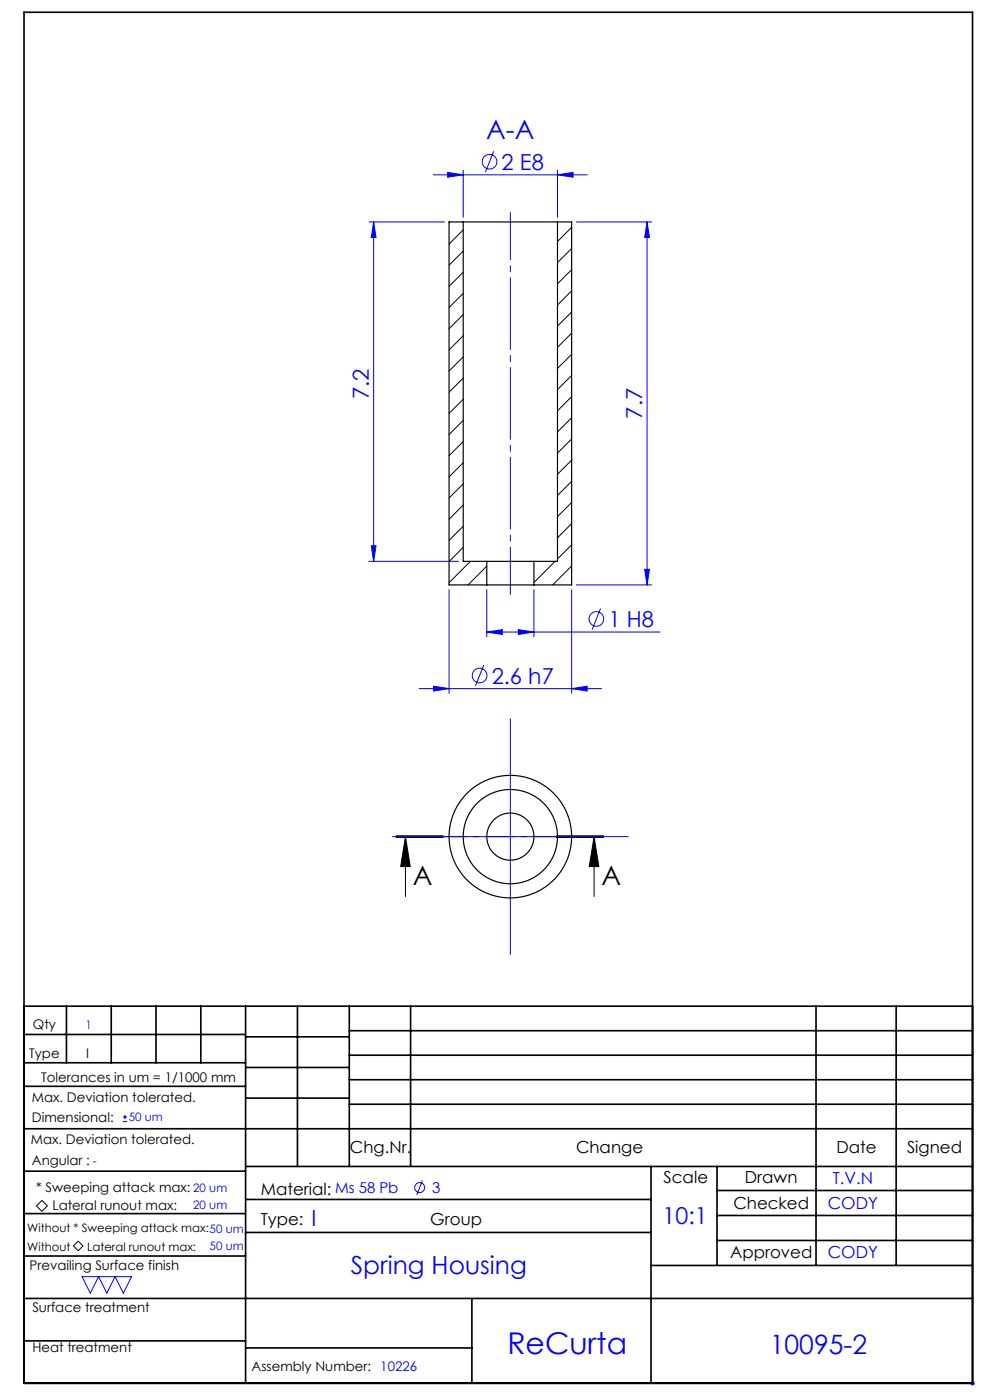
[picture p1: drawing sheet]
<svg xmlns="http://www.w3.org/2000/svg" width="210mm" height="297mm" viewBox="0 0 210 297" stroke-linecap="round" stroke-linejoin="round" font-family="sans-serif">
<g fill="none" stroke="#00f" stroke-width=".21">
<path d="M91.9 37.1h32.7M95 36.6l3.3 .5-3.3 .5zM98.3 36.1v10M104.7 32.1l-1.7 4.4M118.3 37.1l3.3-.5v1zM118.3 36.1v10M78.3 47.1h16M79.3 47.1v72M79.3 47.1l.5 3.3h-1.1zM122.3 47.1h16M137.3 47.1l.5 3.3h-1.1zM137.3 47.1v77"/>
<path d="M78.3 119.1h19M78.7 115.8h1.1l-.5 3.3zM95.3 125.1v22M103.3 134.1l3.3-.5v1zM103.3 125.1v10M103.3 134.1h36.7M110 133.6l3.3 .5-3.3 .5zM113.3 125.1v10M121.3 125.1v22M122.3 124.1h16M127.4 129.1l-1.8 4.4M136.7 120.8h1.1l-.5 3.3z"/>
<path d="M88.9 146.1h38.7M92 145.6l3.3 .5-3.3 .5zM102.6 141.1l-1.8 4.4M108.3 152.5v50M121.3 146.1l3.3-.5v1zM83.3 177.5h50M26 237.9h1M26 237h1M26.5 236.5v.9M89.6 250.4l-1.2 3.1M17.4 270.8h10.5l-1.7 3.5-1.8-3.5-1.7 3.5-1.8-3.5-1.7 3.5zM205.8 293.5h1"/>
<path d="M205.9 293.1l.7 .7M206.3 293v1M206.6 293.1l-.7 .7"/>
<circle cx="103.8" cy="34.3" r="1.56"/>
<circle cx="126.5" cy="131.3" r="1.56"/>
<circle cx="101.7" cy="143.3" r="1.56"/>
<circle cx="89" cy="251.9" r="1.06"/>
</g>
<path d="M84 177.7h10zM84 177.5h10M84 177.3h10M86 177.5l1 6.3h-2zM86 177.5v12.7M118 177.5h10M118 177.3h10M118 177.7h10M126 177.5l1 6.3h-2zM126 177.5v12.7M8.9 254.7l1.2 1.1-1.2 1.2-1.2-1.2zM15.6 264.3l1-1 1 1-1 1z" fill="none" stroke="#000" stroke-width=".21"/>
<path d="M128 177.5h-44" fill="none" stroke="#000" stroke-width=".21" stroke-dasharray="6.3 1.3 1.3 1.3" stroke-dashoffset="1.5"/>
<path d="M108.3 45.1v81" fill="none" stroke="#00f" stroke-width=".21" stroke-dasharray="15.2 1.3 1.3 1.3" stroke-dashoffset="5.2"/>
<g fill="none" stroke="#000" stroke-width=".35">
<path d="M5.1 2.6h201.2v290.9h-201.2zM5.1 213.5h201.2M5.1 219.5h47M14.1 213.5v12M23.6 213.5v12M33.1 213.5v12M42.6 213.5v12M52.1 213.5v80M52.1 220h22M63.1 213.5v34M74.1 218.7h132.2M74.1 213.5v34"/>
<path d="M87.1 213.5v34M173.1 213.5v55M190.1 213.5v55M5.1 239.5h201.2M5.1 230.5h47M5.1 225.5h47M52.1 226.5h22M52.1 233h22M74.1 223.9h132.2M74.1 229.1h132.2M74.1 234.3h132.2M5.1 257.5h47"/>
<path d="M5.1 248.5h47M52.1 247.5h154.2M52.1 254.5h86M138.1 247.5v46M152.1 247.5v21M152.1 252.6h54.2M152.1 257.9h54.2M5.1 275.5h201.2M5.1 266.5h47M52.1 261.5h86M100.1 275.5v18M138.1 268.5h68.2"/>
<path d="M152.1 263.2h54.2M5.1 284.5h47M52.1 286h48"/>
</g>
<path d="M126 177.5l1 6.3h-2zM86 177.5l1 6.3h-2z" fill="#000"/>
<g fill="#00f">
<path d="M92 145.6l3.3 .5-3.3 .5zM121.3 146.1l3.3-.5v1zM103.3 134.1l3.3-.5v1zM110 133.6l3.3 .5-3.3 .5zM95 36.6l3.3 .5-3.3 .5zM118.3 37.1l3.3-.5v1z"/>
<path d="M78.7 115.8h1.1l-.5 3.3zM79.3 47.1l.5 3.3h-1.1z"/>
<path d="M137.3 47.1l.5 3.3h-1.1zM136.7 120.8h1.1l-.5 3.3z"/>
</g>
<g fill="none" stroke="#000" stroke-width=".25">
<path d="M98.3 47.1h20M98.3 47.1h-3v77h8M98.3 47.1v72h5M118.3 47.1h3v77h-8M118.3 47.1v72h-5M103.3 119.1h10M103.3 119.1v5M113.3 119.1v5M103.3 124.1h10"/>
<circle cx="108.3" cy="177.5" r="13"/>
<circle cx="108.3" cy="177.5" r="10"/>
<circle cx="108.3" cy="177.5" r="5"/>
</g>
<g fill="none" stroke="#000" stroke-width=".21">
<path d="M95.5 47.1l-.2 .2M98.3 48.8l-3 3M98.3 53.3l-3 3M98.3 57.8l-3 3M121.3 48.2l-3 3M121.3 52.7l-3 3M121.3 57.2l-3 3M98.3 71.2l-3 3M98.3 75.7l-3 3M98.3 62.2l-3 3M98.3 66.7l-3 3M121.3 61.7l-3 3"/>
<path d="M121.3 66.2l-3 3M121.3 70.7l-3 3M121.3 75.2l-3 3M121.3 79.7l-3 3M98.3 80.2l-3 3M98.3 84.7l-3 3M98.3 89.2l-3 3M98.3 93.7l-3 3M98.3 98.2l-3 3M121.3 84.1l-3 3M121.3 88.6l-3 3M121.3 93.1l-3 3"/>
<path d="M121.3 97.6l-3 3M98.3 102.7l-3 3M98.3 107.1l-3 3M98.3 111.6l-3 3M98.3 116.1l-3 3M99.8 119.1l-4.5 4.5M117.7 119.1l-4.4 4.5M121.3 102.1l-3 3M121.3 106.6l-3 3M121.3 111.1l-3 3M121.3 115.6l-3 3M103.3 120.1l-4 4"/>
<path d="M121.3 120.1l-4.1 4"/>
</g>
<text font-size="6.3" fill="#00f" x="107.6" y="287.3">ReCurta</text>
<g font-size="5.6" fill="#00f">
<text x="103.1" y="29.5">A-A</text>
<text x="163.3" y="287.2">10095-2</text>
</g>
<g font-size="5.6">
<text x="87.6" y="187.7">A</text>
<text x="127.6" y="187.7">A</text>
</g>
<text font-size="5.3" fill="#00f" x="74.4" y="270.3">Spring Housing</text>
<text font-size="4.9" fill="#00f" x="140.6" y="259.7">10:1</text>
<g font-size="4.7" fill="#00f">
<text x="106.4" y="36">2 E8</text>
<text x="78.2" y="84.6" transform="rotate(-90 78.2 84.6)">7.2</text>
<text x="136.2" y="88.8" transform="rotate(-90 136.2 88.8)">7.7</text>
<text x="129.1" y="133">1 H8</text>
<text x="104.3" y="145">2.6 h7</text>
<text x="66.1" y="260">I</text>
</g>
<g font-size="3.5">
<text x="74.2" y="244.7">Chg.Nr.</text>
<text x="122.2" y="244.7">Change</text>
<text x="177.4" y="244.7">Date</text>
<text x="192.4" y="244.7">Signed</text>
<text x="140.8" y="250.9">Scale</text>
<text x="158" y="250.9">Drawn</text>
<text x="55.3" y="253.5">Material: Ms 58 Pb</text>
<text x="155.6" y="256.4">Checked</text>
<text x="55.3" y="259.8">Type:</text>
<text x="91.3" y="259.8">Group</text>
<text x="154.9" y="266.9">Approved</text>
</g>
<g font-size="3.5" fill="#00f">
<text x="176.6" y="251.1">T.V.N</text>
<text x="175.6" y="256.6">CODY</text>
<text x="175.6" y="267">CODY</text>
</g>
<text font-size="3.2" fill="#00f" x="91.6" y="253.1">3</text>
<g font-size="2.8">
<text x="7" y="218.4">Qty</text>
<text x="6.2" y="224.5">Type</text>
<text x="18.2" y="224.5">I</text>
<text x="6.8" y="233.7">Max. Deviation tolerated.</text>
<text x="8.8" y="229.4">Tolerances in um = 1/1000 mm</text>
<text x="6.8" y="238.1">Dimensional:</text>
<text x="6.6" y="242.8">Max. Deviation tolerated.</text>
<text x="6.8" y="247.1">Angular :</text>
<text x="7.6" y="252.9">* Sweeping attack max:</text>
<text x="11.2" y="256.7">Lateral runout max:</text>
<text x="6.3" y="269.5">Prevailing Surface finish</text>
<text x="6.9" y="278.3">Surface treatment</text>
<text x="6.9" y="286.7">Heat treatment</text>
<text x="53.4" y="290.9">Assembly Number: 10226</text>
</g>
<g font-size="2.5" fill="#00f">
<text x="18.1" y="218.3">1</text>
<text x="27.3" y="237.9">50 um</text>
<text x="19.7" y="247.1">-</text>
<text x="41" y="253">20 um</text>
<text x="41" y="256.5">20 um</text>
<text x="44.5" y="265.2">50 um</text>
</g>
<g font-size="2.5">
<text x="5.8" y="261.4">Without * Sweeping attack max:50 um</text>
<text x="5.8" y="265.4">Without</text>
<text x="18.5" y="265.3">Lateral runout max:</text>
</g>
</svg>
